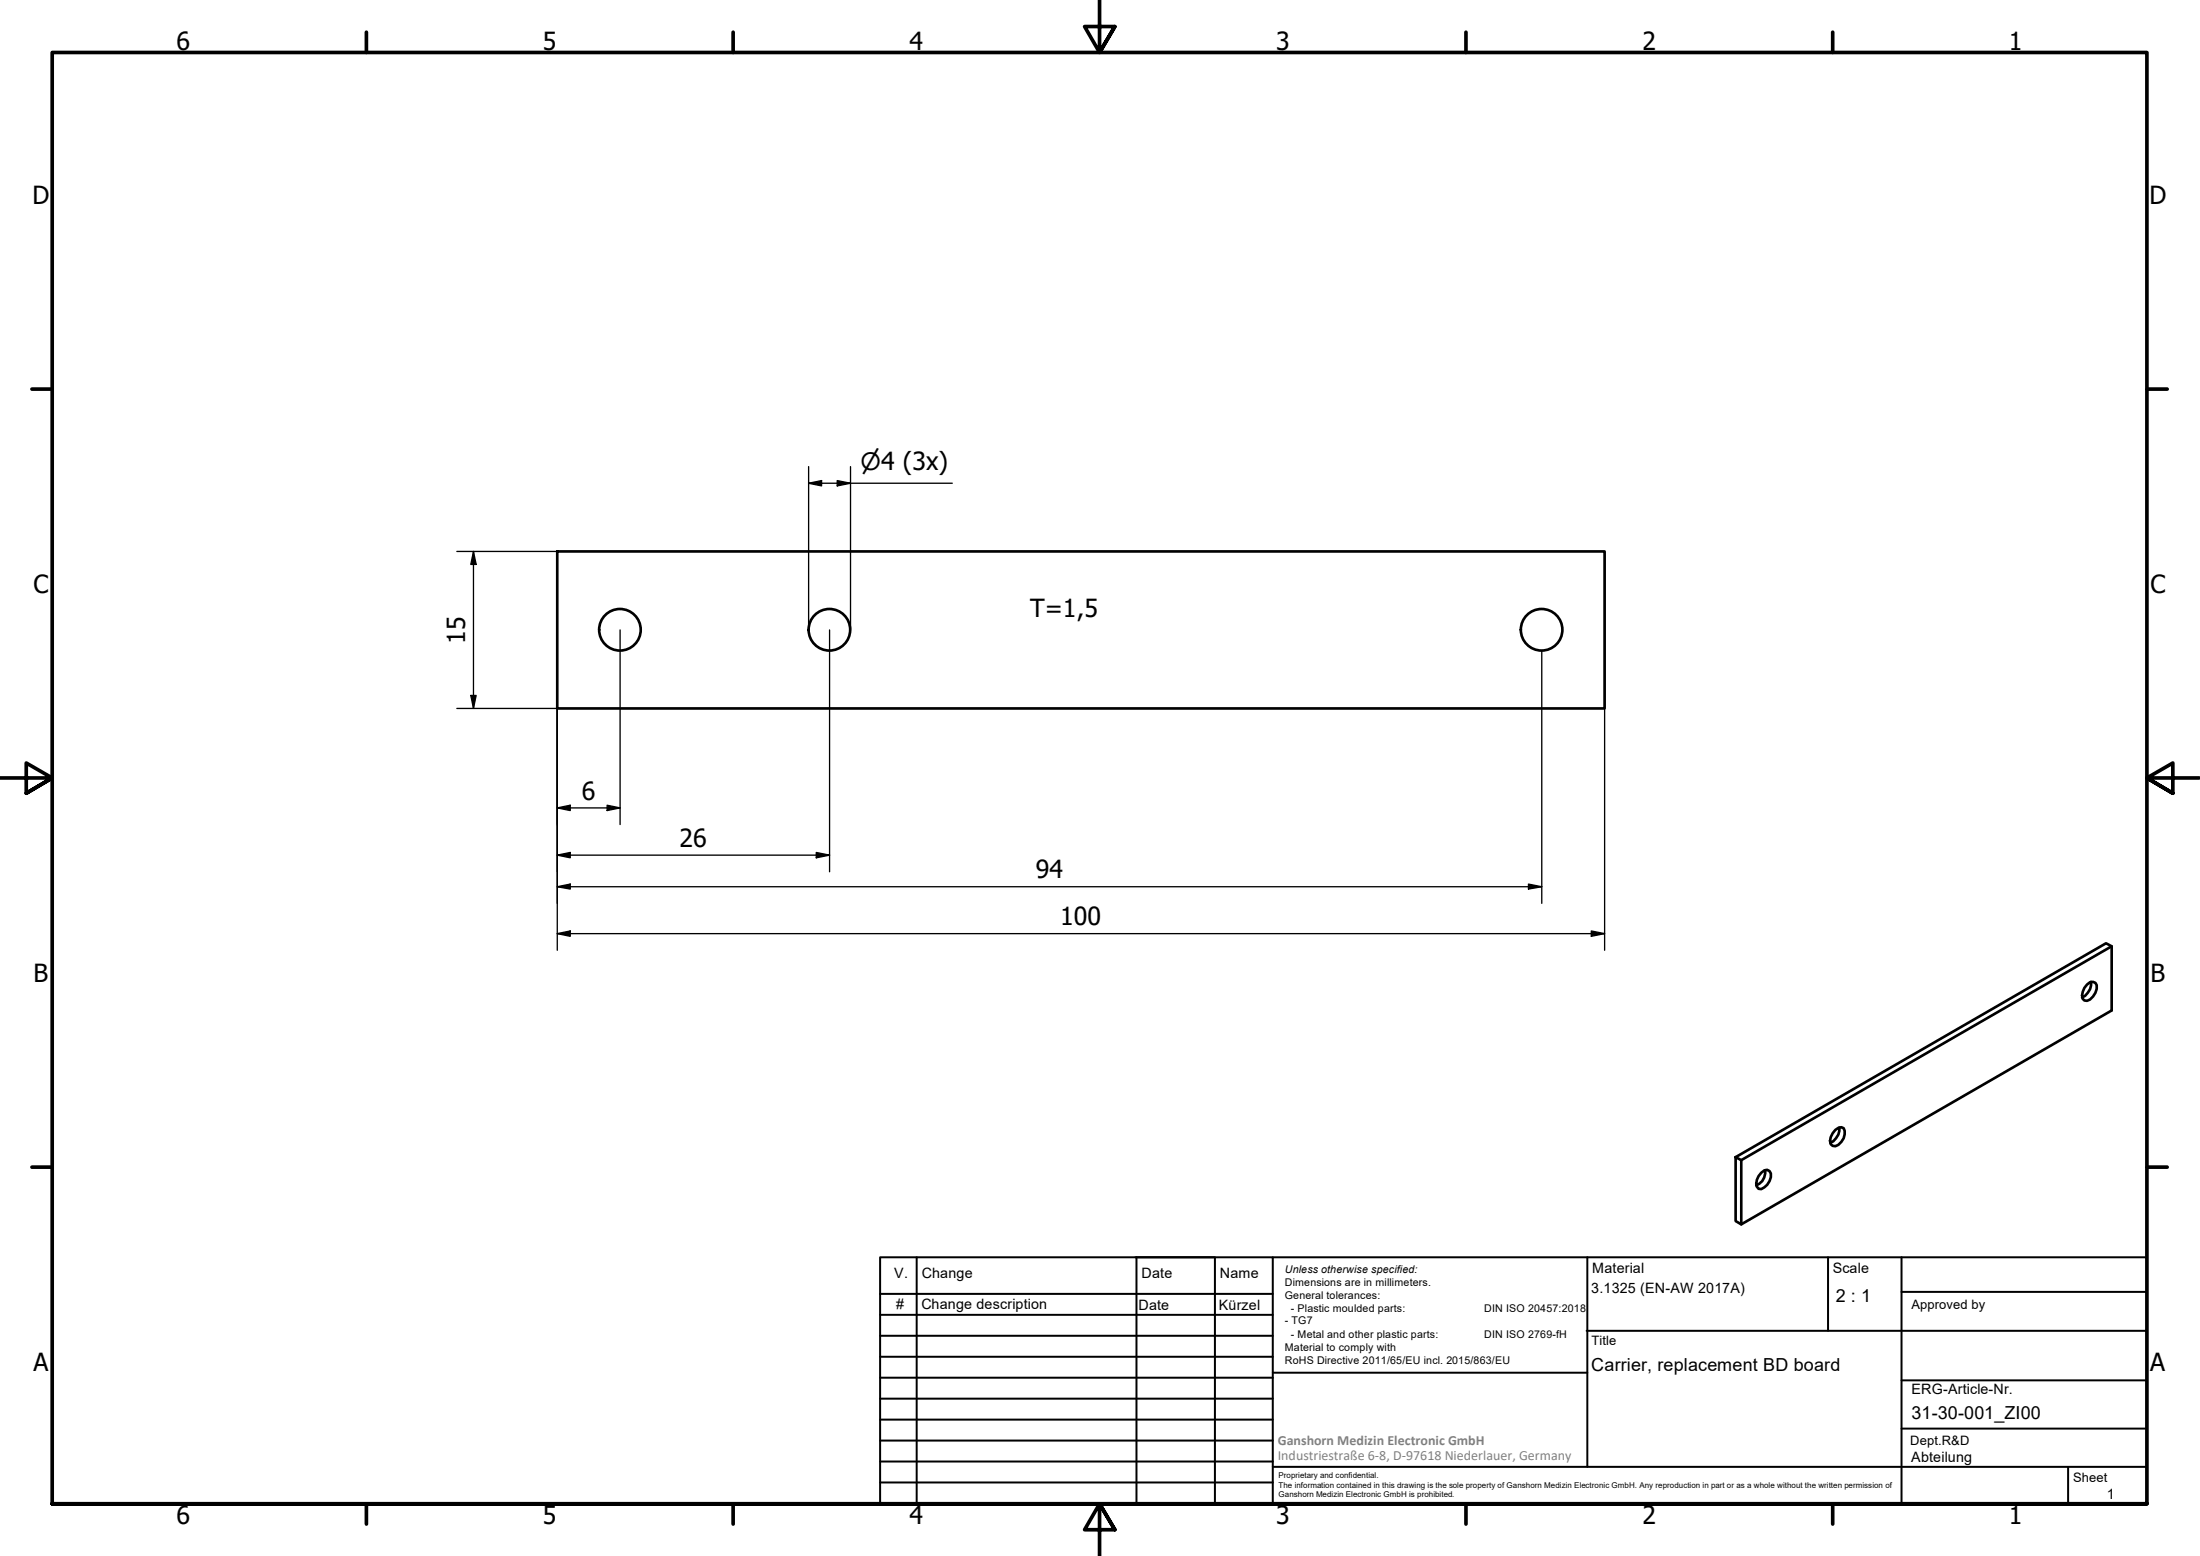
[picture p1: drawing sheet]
<svg xmlns="http://www.w3.org/2000/svg" width="420mm" height="297mm" viewBox="0 0 420 297" stroke-linecap="round" stroke-linejoin="round" font-family="sans-serif">
<!-- layer: Visible (ISO) -->
<g fill="none" stroke="#000" stroke-width=".51">
<path d="M106.4 105.3h200.1v29.9h-200.1zM398.6 187.9l.6-.4 .5-.1 .5 .2a2.14 2.14 0 0 1-.5 2.6l-.5 .6-.6 .3-.5-.1a1.81 1.81 0 0 1 0-2.4zM399.4 187.4a2.92 2.92 0 0 1-1.8 3M403.3 180.6l-70.8 40.9M350.5 215.7l.6-.4 .6-.1 .4 .2a2.62 2.62 0 0 1-1.6 3.4l-.5-.1-.4-.3a2.67 2.67 0 0 1 .9-2.7zM351.3 215.3a2.9 2.9 0 0 1-1.7 2.9M331.5 220.9l1 .6v12.2l-1-.6zM331.5 220.9l70.7-40.8 1.1 .5v12.3l-70.8 40.8M336.4 223.9l.5-.5 .6-.1 .4 .3a2.3 2.3 0 0 1-1 3.1l-.5 .3-.5-.1a1.81 1.81 0 0 1 0-2.4zM337.1 223.4a2.8 2.8 0 0 1-1.7 2.9"/>
<circle cx="118.4" cy="120.2" r="4"/>
<circle cx="158.4" cy="120.2" r="4"/>
<circle cx="294.4" cy="120.2" r="4"/>
</g>
<!-- layer: Border (ISO) -->
<g fill="none" stroke="#000" stroke-width=".7">
<path d="M70 6.1v3.9M140 6.1v3.9M210 0v10l-2.9-4.9h5.8l-2.9 4.9 2.9-4.9M280 6.1v3.9M350 6.1v3.9M6.1 74.3h3.9M410 74.3h3.9M0 148.5h10l-5-2.8v5.7l5-2.9-5 2.9M420 148.5h-10l5-2.8v5.7l-5-2.9 5 2.9M6.1 222.8h3.9M410 222.8h3.9M10 287.1v-277.1h400v277.1h-400h400"/>
<path d="M70 287.1v3.8M140 287.1v3.8M212.9 292l-2.9-4.9 2.9 4.9h-5.8l2.9-4.9v9.9M280 287.1v3.8M350 287.1v3.8"/>
</g>
<!-- layer: TitleBlock -->
<g fill="none" stroke="#000" stroke-width=".38">
<path d="M168.1 251h75M168.1 247h75M168.1 255h75M168.1 259h75M175.1 240v47M216.9 240h15M217 240v47M232 240v47M243.1 240.1v46.9h-75v-47h241.9v47.1h-167M303 254h107M303.1 240v40M349.1 240v14"/>
<path d="M363.2 240v47.1M363.2 246.6h46.8M168.1 271h75M168.1 263h75M168.1 267h75M168.1 275h75M168.1 279h75M243.1 262.1h60M363.2 272.7h46.8M363.2 263.5h46.8M168.1 283h75M216.9 287h15"/>
<path d="M243.1 280h166.9M395 280.1v7"/>
</g>
<!-- layer: Dimension (ISO) -->
<g fill="none" stroke="#000" stroke-width=".25">
<path d="M154.4 92.3l2.5-.6v1.1zM154.4 92.3h27.5M154.4 89.1v31.2M159.9 91.7l2.5 .6-2.5 .5zM162.4 89.1v31.2M87.2 105.3h19.2M90.4 105.3l.5 2.4h-1zM90.4 105.3v29.9M87.2 135.2h19.2v46.2M89.9 132.8h1l-.5 2.4zM118.4 120.3v37.1M158.4 120.3v46.1"/>
<path d="M294.4 124.3v48.2M306.5 135.2v46.2M106.4 154.2l2.5-.5v1zM106.4 154.2h12M116 153.7l2.4 .5-2.4 .5zM106.4 178.2l2.5-.5v1zM106.4 169.3l2.5-.5v.9zM106.4 163.2l2.5-.5v1.1zM106.4 178.2h200.1M106.4 169.3h188M106.4 163.2h52M155.9 162.7l2.5 .5-2.5 .6z"/>
<path d="M291.9 168.8l2.5 .5-2.5 .4zM303.9 177.7l2.6 .5-2.6 .5z"/>
</g>
<path d="M154.4 92.3l2.5-.6v1.1zM159.9 91.7l2.5 .6-2.5 .5zM90.4 105.3l.5 2.4h-1zM89.9 132.8h1l-.5 2.4zM106.4 154.2l2.5-.5v1zM116 153.7l2.4 .5-2.4 .5zM106.4 178.2l2.5-.5v1zM106.4 169.3l2.5-.5v.9zM106.4 163.2l2.5-.5v1.1zM155.9 162.7l2.5 .5-2.5 .6zM291.9 168.8l2.5 .5-2.5 .4zM303.9 177.7l2.6 .5-2.6 .5z" fill="#000"/>
<g font-size="4.8">
<text x="33.7" y="9.6">6</text>
<text x="103.7" y="9.6">5</text>
<text x="173.7" y="9.6">4</text>
<text x="243.7" y="9.6">3</text>
<text x="313.7" y="9.6">2</text>
<text x="383.7" y="9.6">1</text>
<text x="6.2" y="38.9">D</text>
<text x="410.5" y="38.9">D</text>
<text x="6.4" y="113.1">C</text>
<text x="410.7" y="113.1">C</text>
<text x="196.7" y="117.8">T=1,5</text>
<text x="88.8" y="122.9" transform="rotate(-90 88.8 122.9)">15</text>
<text x="111.1" y="152.6">6</text>
<text x="129.8" y="161.7">26</text>
<text x="197.8" y="167.6">94</text>
<text x="202.5" y="176.6">100</text>
<text x="6.4" y="187.4">B</text>
<text x="410.7" y="187.4">B</text>
<text x="6.4" y="261.7">A</text>
<text x="410.7" y="261.7">A</text>
<text x="33.7" y="290.9">6</text>
<text x="103.7" y="290.9">5</text>
<text x="173.7" y="290.9">4</text>
<text x="243.7" y="290.9">3</text>
<text x="313.7" y="290.9">2</text>
<text x="383.7" y="290.9">1</text>
</g>
<text font-size="4.6" x="164.3" y="89.8">⌀4 (3x)</text>
<g font-size="3.4">
<text x="350.6" y="248.5">2 : 1</text>
<text x="303.9" y="261.7">Carrier, replacement BD board</text>
<text x="365.1" y="270.9">31-30-001_ZI00</text>
</g>
<g font-size="2.7">
<text x="170.8" y="244">V.</text>
<text x="176" y="244">Change</text>
<text x="218" y="244">Date</text>
<text x="233" y="244">Name</text>
<text x="304.1" y="243">Material</text>
<text x="350" y="243.1">Scale</text>
<text x="171.1" y="249.9">#</text>
<text x="176" y="249.9">Change description</text>
<text x="217.4" y="250">Date</text>
<text x="232.8" y="250">Kürzel</text>
<text x="303.9" y="246.8">3.1325 (EN-AW 2017A)</text>
<text x="365.1" y="266.1">ERG-Article-Nr.</text>
<text x="365" y="279">Abteilung</text>
<text x="402.3" y="286.2">1</text>
</g>
<g font-size="2.7" fill="#808080">
<text x="244" y="275.8">Ganshorn Medizin Electronic GmbH</text>
<text x="244" y="278.7">Industriestraße 6-8, D-97618 Niederlauer, Germany</text>
</g>
<g font-size="2.5">
<text x="365.1" y="249.9">Approved by</text>
<text x="304" y="256.8">Title</text>
<text x="364.8" y="275.8">Dept.R&amp;D</text>
<text x="395.9" y="282.9">Sheet</text>
</g>
<g font-size="2">
<text x="245.4" y="242.9">Unless otherwise specified:</text>
<text x="245.4" y="245.4">Dimensions are in millimeters.</text>
<text x="245.4" y="247.9">General tolerances:</text>
<text x="246.5" y="250.4">- Plastic moulded parts:</text>
<text x="283.5" y="250.4">DIN ISO 20457:2018</text>
<text x="245.4" y="252.8">- TG7</text>
<text x="245.4" y="257.9">Material to comply with</text>
<text x="246.5" y="255.4">- Metal and other plastic parts:</text>
<text x="283.5" y="255.4">DIN ISO 2769-fH</text>
<text x="245.4" y="260.3">RoHS Directive 2011/65/EU incl. 2015/863/EU</text>
</g>
<g font-size="1.5">
<text x="244.2" y="282.2">Proprietary and confidential.</text>
<text x="244.2" y="284">The information contained in this drawing is the sole property of Ganshorn Medizin Electronic GmbH. Any reproduction in part or as a whole without the written permission of</text>
<text x="244.2" y="285.8">Ganshorn Medizin Electronic GmbH is prohibited.</text>
</g>
</svg>
